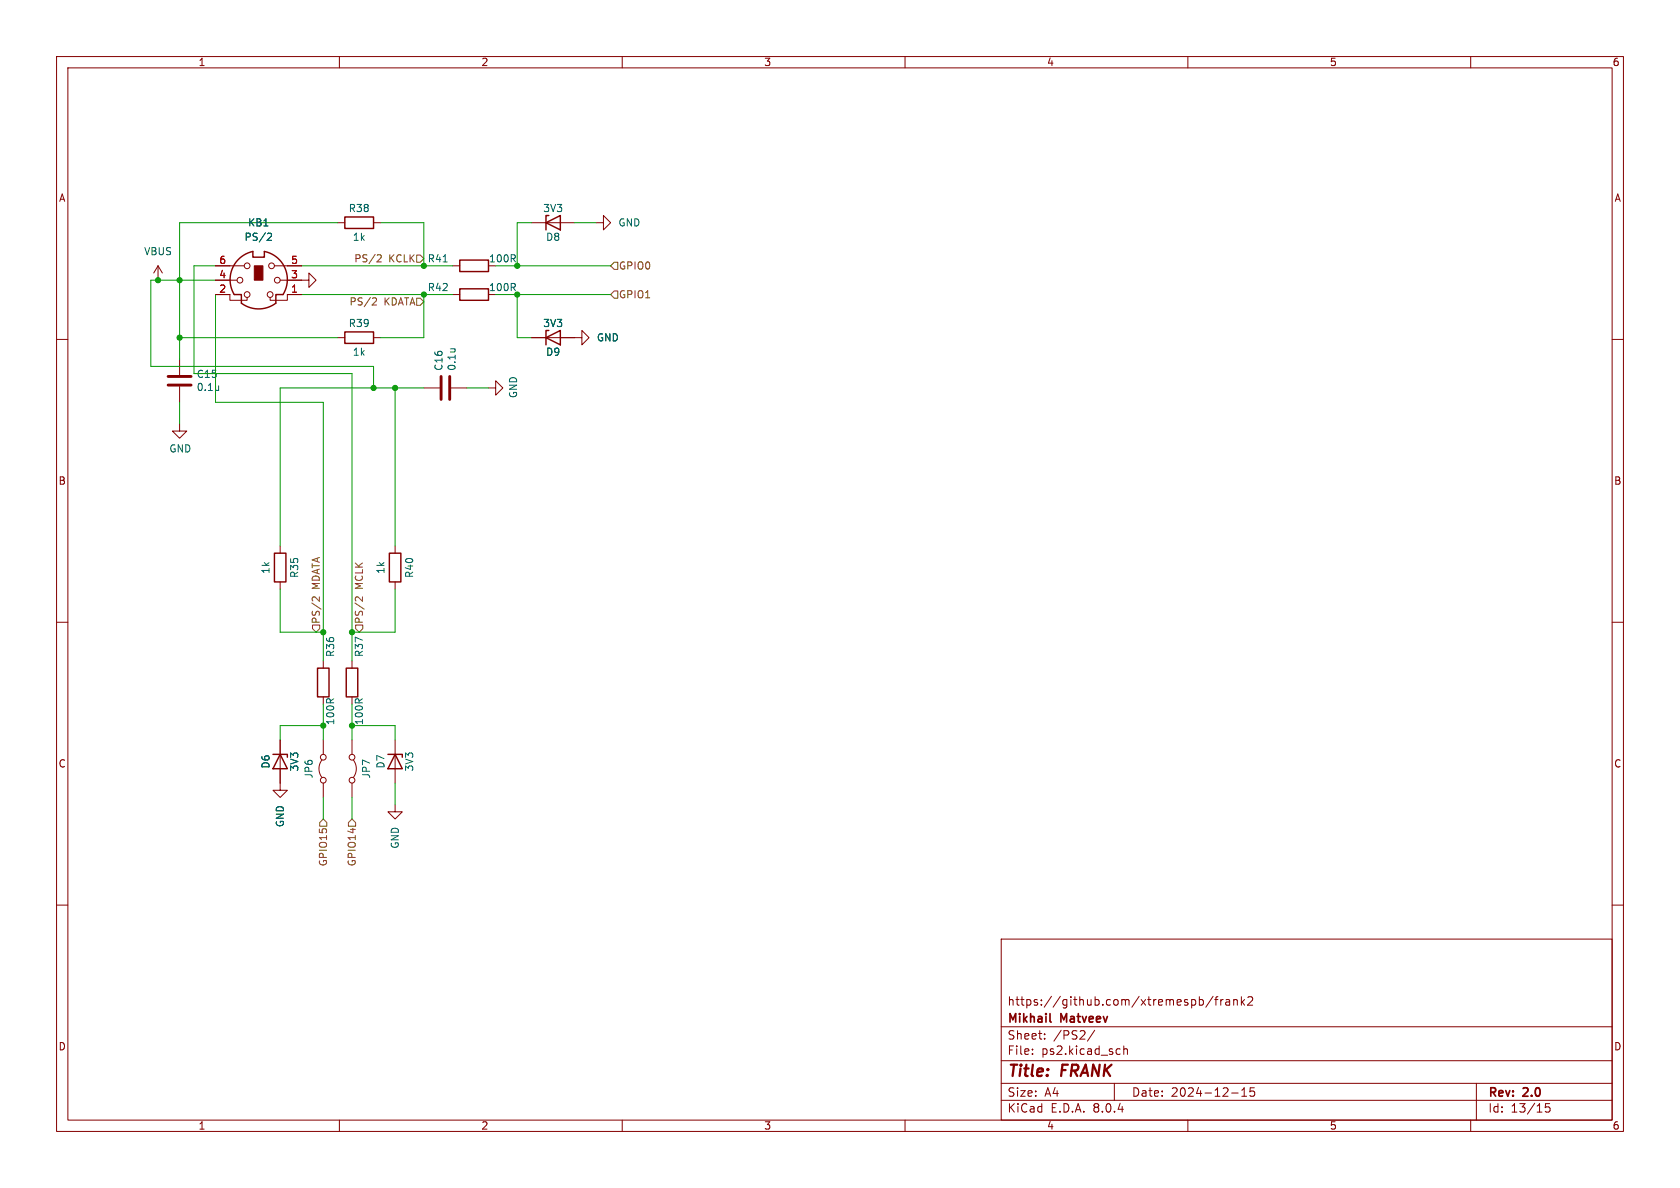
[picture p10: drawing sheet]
<svg xmlns="http://www.w3.org/2000/svg" width="297mm" height="210mm" viewBox="0 0 297 210" stroke-linecap="round" stroke-linejoin="round" font-family="sans-serif">
<g fill="none" stroke="#840000" stroke-width=".18">
<path d="M10 10h277v190h-277zM12 12h273v186h-273zM60 10v2M110 10v2M160 10v2M210 10v2M260 10v2M59.7 39.4h1.3M66 39.4h1.3M94 39.4h7.6M105.4 39.4h1.3v-1.3l1.2 1.3-1.2 1.2v-1.2M10 60h2"/>
<path d="M27.9 49.5h.1M27.9 47l-.7 1.3M27.9 47v2.5M27.9 47l.8 1.3M38.1 52.1h2.5v1h3.1v-.5M38.1 47h5.1M38.1 49.5h3.8M48.5 47h4.8M49.5 49.5h5.1v-1.2l1.3 1.2-1.3 1.3v-1.3M53.3 52.1h-2.5v1h-3v-.5M59.7 59.7h1.3M66 59.7h1.3"/>
<path d="M80 47h1.3M80 52.1h1.3M94 59.7h8.9v-1.3l1.2 1.3-1.2 1.3v-1.3M285 60h2M31.7 74.9v1.3h1.3l-1.3 1.3-1.2-1.3h1.2M31.7 63.5v2.8M31.7 68.3v2.8M74.9 68.6h2.8M79.8 68.6h2.7M86.4 68.6h1.2v-1.3l1.3 1.3-1.3 1.3v-1.3M49.5 96.5v1.3M69.8 96.5v1.3"/>
<path d="M10 110h2M49.5 102.9v1.2M57.1 116.8v1.3M62.2 116.8v1.3M69.8 102.9v1.2M285 110h2M49.5 130.8v8.9h1.3l-1.3 1.3-1.2-1.3h1.2M56.9 134.4a2.54 2.54 0 0 0 0 3M57.1 123.2v1.3M57.1 130.8v2.6M57.1 138.4v2.6M62.2 123.2v1.3"/>
<path d="M62.2 130.8v2.6M62.2 138.4v2.6M62.5 134.4a2.54 2.54 0 0 1 0 3M69.8 130.8v7.6M10 160h2M69.8 142.2v1.3h1.3l-1.3 1.3-1.2-1.3h1.2M285 160h2M177 166h108v32h-108zM212 176.2v1.5M212 176.8l.5-.1 .2 .3v.4l-.1 .2h-.6M214.5 176.1l-1.3 2M214.7 176.7h.6"/>
<path d="M215.3 176.2l-.3 .2v1.3M215.8 176.7v1M216.2 176.7l-.2 .1-.2 .2M216.7 176.8h.6l.1 .9M217.4 177.1h-.5a.29 .29 0 0 0-.2 .3 .29 .29 0 0 0 .2 .3l.5-.1M218.1 176.8l.2-.1 .4 .1v.9M218.1 176.7v1M219.5 176.2v1.5M219.6 177.1l.4 .6M220 176.7l-.5 .6M220.6 176.3l.6-.1 .2 .1 .1 .3-1 1.1h1M60 198v2"/>
<path d="M110 198v2M160 198v2M177 194.5h108M177 191.5h108M177 187.5h108M177 181.5h108M182.5 186.3v.1M182.5 185.5v.1M184.7 183.6v.1M184.7 182.8v.1M193.5 182.1l-1.3 2M197 191.5v3"/>
<path d="M197.9 185.4l.1 .1M198 186.3l-.1 .1M198.7 184.9v1.5M198.7 185.5l.2-.1 .3 .1 .1 .9M210 198v2M217.7 193.2h1.2M219.5 193.8h.9M219.5 192.7l.5-.4v1.5M221.7 192.3h-.7v.7l.2-.1h.5l.1 .3-.1 .5-.2 .1-.5-.1M260 198v2M261 191.5v6.5M274 195.1h-.8v.7l.2-.1h.5l.1 .3v.5l-.3 .1-.5-.1"/>
<circle cx="42.4" cy="49.5" r=".51"/>
<circle cx="43.7" cy="52.1" r=".51"/>
<circle cx="43.7" cy="47" r=".51"/>
<circle cx="47.8" cy="52.1" r=".51"/>
<circle cx="48" cy="47" r=".51"/>
<circle cx="49" cy="49.5" r=".51"/>
<circle cx="57.2" cy="133.9" r=".51"/>
<circle cx="57.2" cy="137.9" r=".51"/>
<circle cx="62.2" cy="137.9" r=".51"/>
<circle cx="62.2" cy="133.9" r=".51"/>
</g>
<path d="M185.6 180.5l.2 .2" fill="none" stroke="#840000" stroke-width=".3"/>
<g fill="none" stroke="#840000" stroke-width=".25">
<path d="M61 38.4h5v2h-5zM96.5 39.4l2.6-1.3v2.5zM97 38.1h-.5v2.5M42 46l1.1-.9 1.6-.6v1h2v-1a5 5 0 0 1 3.3 7.6h-1.2v1.5a5.1 5.1 0 0 1-6.1 0v-1.5h-1.3a5.1 5.1 0 0 1 .6-6.1zM61 58.7h5v2h-5zM81.3 46h5.1v2h-5.1zM81.3 51.1h5.1v2h-5.1zM96.5 59.7l2.6-1.3v2.6zM97 58.4h-.5v2.6M48.5 97.8h2v5.1h-2zM68.8 97.8h2.1v5.1h-2.1zM56.1 118.1h2.1v5.1h-2.1z"/>
<path d="M61.2 118.1h2v5.1h-2zM48.3 133.4h2.5v.5M49.5 133.4l1.3 2.5h-2.5zM68.6 133.4h2.5v.5M69.8 133.4l1.3 2.5h-2.5z"/>
</g>
<path d="M29.7 68.1h4.1M29.7 66.5h4.1M78 66.5v4.1M79.5 66.5v4.1" fill="none" stroke="#840000" stroke-width=".51"/>
<path d="M47.5 41.2l.4 .1 .1 .3-.8 .9h.8M78.3 46.3h.8M38.7 68.2v.8M38.7 68.9l-.1 .1M79.6 61.7h.9M80.3 61.7h.1" fill="none" stroke="#006464" stroke-width=".18"/>
<path d="M45 47h1.5v2.5h-1.5z" fill="#840000" stroke="#840000" stroke-width=".18"/>
<path d="M66 52.6l.4 .1 .2 .3-.8 .9h.8M66.9 45l.4 .1 .1 .3-.8 .9h.8M73.7 52.7h.6l.6 .6-.6 .7h-.6zM73.7 45.1h.6l.6 .6-.6 .7h-.6zM107.9 47l.7-.6h.6v1.2h-.6zM108.6 51.4h.6v1.3h-.6l-.7-.6zM55.2 110.5h1.3v.6l-.6 .7-.7-.7zM56.5 105.5v.8l-.9-.8-.3 .1-.1 .5M62.9 110.5h1.2v.6l-.6 .7-.6-.7zM64.1 105.5v.8l-.9-.8-.3 .1-.1 .5M57.1 144.8l.7 .6v.7h-1.3v-.7zM61.6 145.4l.6-.6 .7 .6v.7h-1.3z" fill="none" stroke="#725600" stroke-width=".18"/>
<g fill="none" stroke="#009600" stroke-width=".18">
<path d="M59.7 39.4h-28v24.1M67.3 39.4h7.6v7.6M94 39.4h-2.6v7.6M101.6 39.4h3.8M31.7 59.7h28M38.1 52.1v19h19v45.7M38.1 49.5h-11.4v15.3h39.3v3.8M38.1 47h-3.8v19h27.9v50.8M53.3 47h26.7M53.3 52.1h26.7M74.9 52.1v7.6h-7.6M87.6 47h20.3"/>
<path d="M87.6 52.1h20.3M91.4 52.1v7.6h2.6M31.7 71.1v3.8M69.8 68.6v27.9M74.9 68.6h-25.4v27.9M82.5 68.6h3.9M49.5 104.1v7.7h7.6M69.8 104.1v7.7h-7.6M57.1 128.3h-7.6v2.5M57.1 124.5v6.3M62.2 128.3h7.6v2.5M62.2 124.5v6.3"/>
<path d="M69.8 138.4v3.8M57.1 141v3.8M62.2 141v3.8"/>
</g>
<g fill="#009600" stroke="#009600" stroke-width=".18">
<circle cx="62.2" cy="128.3" r=".46"/>
<circle cx="62.2" cy="111.8" r=".46"/>
<circle cx="57.1" cy="111.8" r=".46"/>
<circle cx="66" cy="68.6" r=".46"/>
<circle cx="57.1" cy="128.3" r=".46"/>
<circle cx="69.8" cy="68.6" r=".46"/>
<circle cx="31.7" cy="49.5" r=".46"/>
<circle cx="31.7" cy="59.7" r=".46"/>
<circle cx="27.9" cy="49.5" r=".46"/>
<circle cx="74.9" cy="47" r=".46"/>
<circle cx="74.9" cy="52.1" r=".46"/>
<circle cx="91.4" cy="47" r=".46"/>
<circle cx="91.4" cy="52.1" r=".46"/>
</g>
<g font-size="2.8" fill="#840000">
<text x="178" y="190.9">Title:</text>
<text x="187.7" y="190.9">FRANK</text>
</g>
<g font-size="2.1" fill="#840000">
<text x="178" y="178">https://github.com/xtremespb/frank2</text>
<text x="178" y="184">Sheet:</text>
<text x="178" y="181.2">Mikhail</text>
<text x="186.2" y="184">/PS2/</text>
<text x="187.6" y="181.2">Matveev</text>
<text x="178" y="186.7">File:</text>
<text x="184.1" y="186.7">ps2.kicad_sch</text>
<text x="178" y="196.9">KiCad</text>
<text x="178" y="194.1">Size:</text>
<text x="184.7" y="194.1">A4</text>
<text x="185.7" y="196.9">E.D.A.</text>
<text x="193.3" y="196.9">8.0.4</text>
<text x="200" y="194.1">Date:</text>
<text x="207" y="194.1">2024-12-15</text>
<text x="263" y="194.3">Rev:</text>
<text x="263" y="196.9">Id:</text>
<text x="267.1" y="196.9">13/15</text>
<text x="269.4" y="194.3">2.0</text>
</g>
<g font-size="1.8" fill="#840000">
<text x="35" y="11.9">1</text>
<text x="85" y="11.9">2</text>
<text x="135" y="11.9">3</text>
<text x="185" y="11.9">4</text>
<text x="235" y="11.9">5</text>
<text x="285" y="11.9">6</text>
<text x="10.3" y="35.9">A</text>
<text x="285.3" y="35.9">A</text>
<text x="10.3" y="85.9">B</text>
<text x="285.3" y="85.9">B</text>
<text x="10.3" y="135.9">C</text>
<text x="285.3" y="135.9">C</text>
<text x="10.3" y="185.9">D</text>
<text x="285.3" y="185.9">D</text>
<text x="35" y="199.9">1</text>
<text x="85" y="199.9">2</text>
<text x="135" y="199.9">3</text>
<text x="185" y="199.9">4</text>
<text x="235" y="199.9">5</text>
<text x="285" y="199.9">6</text>
</g>
<g font-size="1.8" fill="#006464">
<text x="43.8" y="40.2">KB1</text>
<text x="61.6" y="37.7">R38</text>
<text x="95.9" y="37.7">3V3</text>
<text x="109.2" y="40.2">GND</text>
<text x="25.4" y="45.3">VBUS</text>
<text x="43.1" y="42.8">PS/2</text>
<text x="62.3" y="42.8">1k</text>
<text x="75.5" y="46.6">R41</text>
<text x="86.3" y="46.6">100R</text>
<text x="96.4" y="42.8">D8</text>
<text x="75.5" y="51.7">R42</text>
<text x="86.3" y="51.7">100R</text>
<text x="61.6" y="58">R39</text>
<text x="95.9" y="58">3V3</text>
<text x="62.3" y="63.1">1k</text>
<text x="78.4" y="65.6" transform="rotate(-90 78.4 65.6)">C16</text>
<text x="80.7" y="65.6" transform="rotate(-90 80.7 65.6)">0.1u</text>
<text x="96.4" y="63.1">D9</text>
<text x="105.4" y="60.6">GND</text>
<text x="34.7" y="67">C15</text>
<text x="34.7" y="69.3">0.1u</text>
<text x="91.6" y="70.5" transform="rotate(-90 91.6 70.5)">GND</text>
<text x="29.8" y="80.2">GND</text>
<text x="47.9" y="101.6" transform="rotate(-90 47.9 101.6)">1k</text>
<text x="68.2" y="101.6" transform="rotate(-90 68.2 101.6)">1k</text>
<text x="52.9" y="102.3" transform="rotate(-90 52.9 102.3)">R35</text>
<text x="73.3" y="102.3" transform="rotate(-90 73.3 102.3)">R40</text>
<text x="59.3" y="116.2" transform="rotate(-90 59.3 116.2)">R36</text>
<text x="64.4" y="116.2" transform="rotate(-90 64.4 116.2)">R37</text>
<text x="59.3" y="128.3" transform="rotate(-90 59.3 128.3)">100R</text>
<text x="64.4" y="128.3" transform="rotate(-90 64.4 128.3)">100R</text>
<text x="47.9" y="136" transform="rotate(-90 47.9 136)">D6</text>
<text x="52.9" y="136.5" transform="rotate(-90 52.9 136.5)">3V3</text>
<text x="55.5" y="137.7" transform="rotate(-90 55.5 137.7)">JP6</text>
<text x="65.6" y="137.7" transform="rotate(-90 65.6 137.7)">JP7</text>
<text x="68.2" y="136" transform="rotate(-90 68.2 136)">D7</text>
<text x="73.3" y="136.5" transform="rotate(-90 73.3 136.5)">3V3</text>
<text x="50.4" y="146.3" transform="rotate(-90 50.4 146.3)">GND</text>
<text x="70.7" y="150.1" transform="rotate(-90 70.7 150.1)">GND</text>
</g>
<g font-size="1.8" fill="#a90000">
<text x="38.7" y="46.7">6</text>
<text x="51.4" y="46.7">5</text>
<text x="38.7" y="51.8">2</text>
<text x="38.7" y="49.3">4</text>
<text x="51.4" y="51.8">1</text>
<text x="51.4" y="49.3">3</text>
</g>
<g font-size="1.8" fill="#725600">
<text x="62.5" y="46.6">PS/2</text>
<text x="68.7" y="46.6">KCLK</text>
<text x="109.3" y="47.9">GPIO0</text>
<text x="109.3" y="52.9">GPIO1</text>
<text x="61.7" y="54.2">PS/2</text>
<text x="67.9" y="54.2">KDATA</text>
<text x="56.7" y="104.2" transform="rotate(-90 56.7 104.2)">MDATA</text>
<text x="64.4" y="104.2" transform="rotate(-90 64.4 104.2)">MCLK</text>
<text x="56.7" y="110.4" transform="rotate(-90 56.7 110.4)">PS/2</text>
<text x="64.4" y="110.4" transform="rotate(-90 64.4 110.4)">PS/2</text>
<text x="58" y="153.2" transform="rotate(-90 58 153.2)">GPIO15</text>
<text x="63.1" y="153.2" transform="rotate(-90 63.1 153.2)">GPIO14</text>
</g>
</svg>
